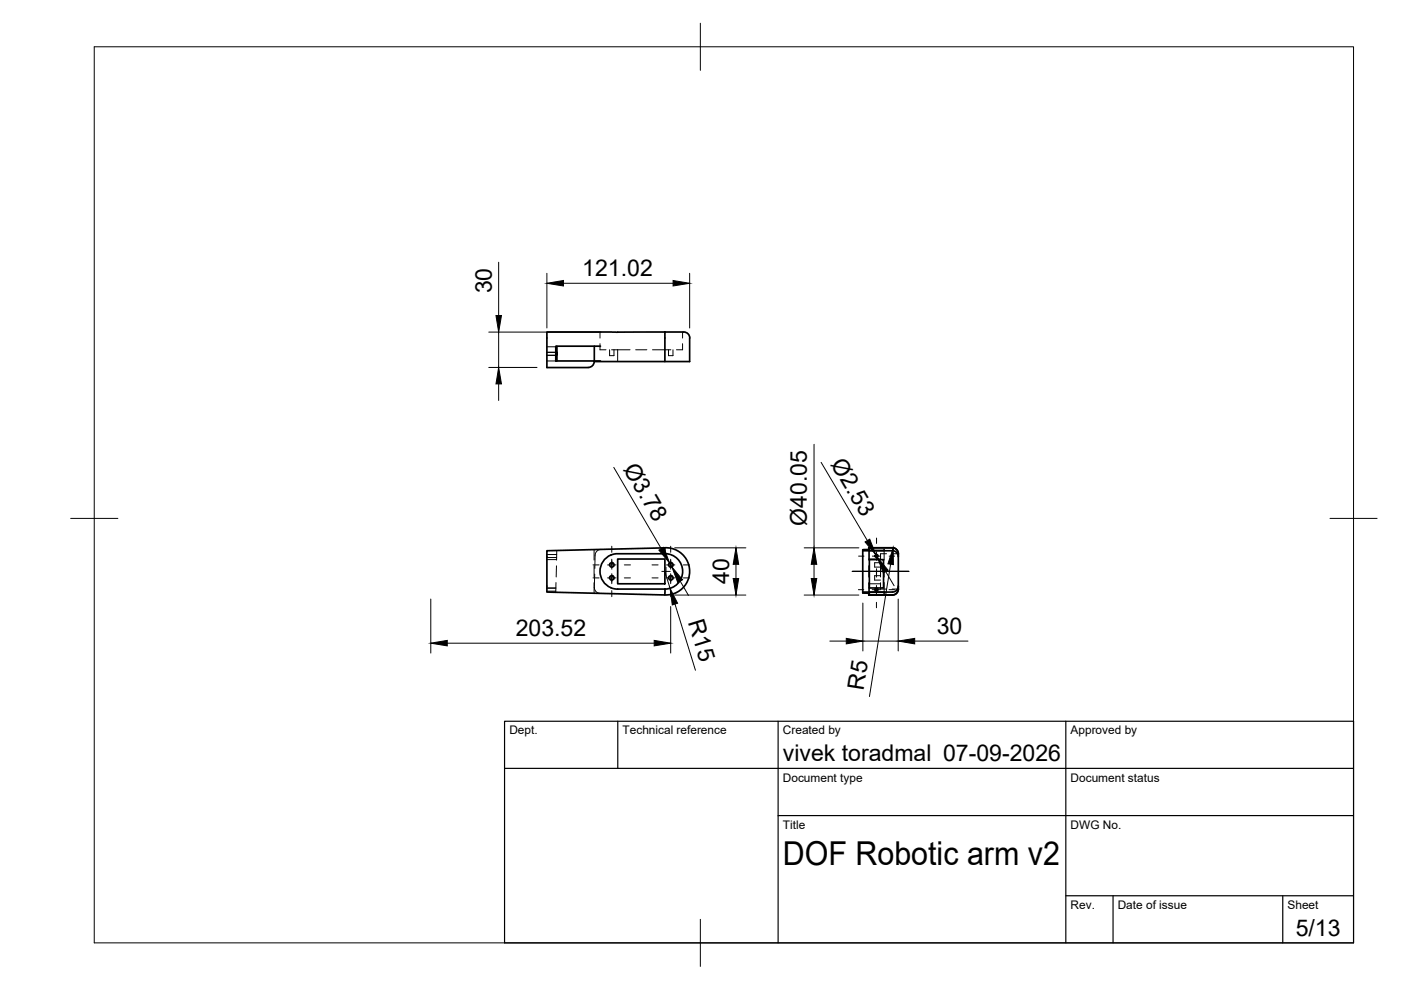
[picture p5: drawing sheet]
<svg xmlns="http://www.w3.org/2000/svg" width="297mm" height="210mm" viewBox="0 0 297 210" stroke-linecap="round" stroke-linejoin="round" font-family="sans-serif">
<!-- layer: Hidden -->
<g fill="none" stroke="#000" stroke-width=".21">
<path d="M116 76.5h1.8M116 73.5h1.9M116 74.7h1.9M116 74.7h2M118 75.3h-2M127.2 72.9v1.3h1.3M127.2 70.4v1.3M127.2 76.5h.2M127.2 73.4h.2M129.2 74.2v1.2h1v-1.2M129.7 74.2h1.3M131 74.2v2.5"/>
<path d="M131 74.2h2.6M134.8 74.2h2.3M138.3 74.2h3.9M141.7 74.2v1.2h1v-1.2M144.7 72.9v1.3h-1.3M144.7 70.4v1.3M116 118.7h2M116 117.6h2M116 118.2h2M118 120l-.1 2.3M118 116.7v2.1M126 116.5v2.3"/>
<path d="M126 120v2.3M127.4 116.5a1.27 1.27 0 0 0-1.2 1.2l-.1 2.8M184.2 118.5h2.5M184.2 116.5v2.3M184.2 120v2.3M184.3 116.7v2M186.7 119.3h-1.3v.9h1.3M186.7 120v2.3M187.5 116.7v2.1M187.5 120v2.3M188 117.4h-1.3v1.4M189.1 117.4h1.3"/>
<path d="M116 124.7h1.9M116 125.3h1.8M117.9 123.5l-.1 2.1M126 123.5v2.3M126.1 121.7l-.1 2.8a1.25 1.25 0 0 0 1.2 1.3M184.2 123.8h2.5M184.2 123.5v2.3M184.3 124.7v.9M186.7 122.1h-1.3v.9h1.3M186.7 123.5v1.4h1.3M187.5 123.5v2.1M189.1 124.9h1.3"/>
</g>
<!-- layer: Visible -->
<g fill="none" stroke="#000" stroke-width=".36">
<path d="M117.8 76.5h9.4M117.9 76.5v-3h.1v3M117.9 74.7v.6zM118 74.7v.6zM118 73.4v3.1M126 73.4v3.1M127.2 73.4h-9.4v3.1M141 70.4v6.3M141 70.4h-25v7.5h8.7a1.3 1.3 0 0 0 1.3-1.3M141 70.4h3a2.38 2.38 0 0 1 2 .5l.2 .8v5h-20.2M131 118.5h10v5.3h-10zM141 117.4h.1"/>
<path d="M141 116.1a5 5 0 0 1 5.2 5 5 5 0 0 1-5.2 5M141 117.4h-10.5a3.7 3.7 0 0 0-3.3 4 3.7 3.7 0 0 0 3.8 3.5h10M141 117.4a3.8 3.8 0 0 1 3.7 3.7 3.8 3.8 0 0 1-3.7 3.8M141 117.4v-1.2l-25 .6v8.7l25 .6v-1.2M182.9 116.8v8.9l1.3 .1v.4l5-.1M184.2 116.1v.1M184.2 116.1h5M184.3 118.7h3v6h-3zM184.3 116.5v.2h3.2v-.2M189.2 116.2l.7 .2 .4 .4 .2 .6M189.2 116.2h-5v.3l-1.3 .1v.2l6.3-.1a1.26 1.26 0 0 1 1.3 1.3M189.2 116.1a1.26 1.26 0 0 1 1.3 1.3"/>
<path d="M190.5 117.4h.1M190.5 117.4v6.9M190.5 117.4v.3M141 124.9h.1M184.3 125.8v-.2h3.2v.2M190.5 124.9h.1M190.5 124.3v.6M190.5 124.9l-.2 .6-.4 .4-.7 .2M190.5 124.6v.3M190.5 124.9a1.26 1.26 0 0 1-1.3 1.3M190.5 124.3a1.26 1.26 0 0 1-1.3 1.2h-6.3"/>
<circle cx="129.7" cy="119.8" r=".48"/>
<circle cx="142.2" cy="119.8" r=".48"/>
<circle cx="185.9" cy="117.9" r=".31"/>
<circle cx="129.7" cy="122.5" r=".48"/>
<circle cx="142.2" cy="122.5" r=".48"/>
<circle cx="185.8" cy="125" r=".31"/>
</g>
<!-- layer: BORDER -->
<path d="M20 9.9h267v190h-267zM148.5 4.9v10M15 109.9h10M282 109.9h10M148.5 194.9v10" fill="none" stroke="#000" stroke-width=".21"/>
<!-- layer: TITLEBLOCK -->
<path d="M107 152.9h180v47h-180zM131 152.9v10M165 152.9v47M226 152.9v47M107 162.9h180M165 172.9h122M226 189.9h61M236 189.9v10M272 189.9v10" fill="none" stroke="#000" stroke-width=".25"/>
<!-- layer: Smart Centers -->
<g fill="none" stroke="#000" stroke-width=".21">
<path d="M125.7 119.8h1.3M128.8 119.8h1.8M129.7 115.8v1.3M129.7 118.6v2.1M132.4 119.8h1.3M138.2 119.8h1.3M141.3 119.8h1.8M142.2 115.8v1.3M142.2 118.6v2.1M144.9 119.8h1.3M182 117.9h1.2M185 117.9h1.7"/>
<path d="M185.8 114.1v1.1M185.8 117v1.8M188.5 117.9h1.2M125.7 122.5h1.3M128.8 122.5h1.8M129.7 121.6v2.2M129.7 125.2v1.3M132.4 122.5h1.3M138.2 122.5h1.3M140.3 121.2h1.8M141.2 120.3v1.8M141.3 122.5h1.8"/>
<path d="M142.2 121.6v2.2M142.2 125.2v1.3M144.9 122.5h1.3M180.7 121.2h12zM182 125h1.1M184.9 125h1.8M185.8 124.1v1.8M185.8 127.7v1.2M185.8 120.6v1.8M188.5 125h1.1"/>
</g>
<!-- layer: FD_Dimensions -->
<g fill="none" stroke="#000" stroke-width=".21">
<path d="M105.7 55.6v11.3M116 57.9v11.6M146.2 57.9v11.6M103.6 77.9h10.3M103.6 70.4h23.8M105.7 70.4v7.5M119.5 60.1h23.2M105.7 81.4v3.5M130.1 99.1l10.1 17.2M172.6 94.2v22M174.1 98l9.8 16.6M142 119.4l.5 .8"/>
<path d="M143 116.2h15.1M156 119.6v3.1M170.5 116.2h11.6M172.6 119.6v3.1M185.7 117.6l.3 .6M188.8 119.6l-4.5 28.1M91.3 127v11.5M94.8 136.4h43.9M140.9 121.2l1.2 3.5M142.2 128.6v9.9M143 126.2h15.1M143.1 128.1l4.3 14"/>
<path d="M144.2 123.2l1.8 3M170.5 126.2h11.6M175.9 135.9h3.5M182.9 127.9v10.1M182.9 135.9h7.5M187.8 121.2l1.8 3M190.4 127v11M193.9 135.9h11.3"/>
</g>
<g fill="#000" stroke="#000" stroke-width=".21">
<path d="M116 60.1l3.5-.6v1.1zM142.7 59.5l3.5 .6-3.5 .5zM105.2 66.9h1.1l-.6 3.5zM105.7 77.9l.6 3.5h-1.1zM139.7 116.6l1-.6 1.3 3.4zM156 116.2l.6 3.4h-1.2zM172.6 116.2l.6 3.4h-1.2zM183.4 114.9l1-.6 1.3 3.3zM189.4 116.2v3.5l-1.1-.2zM91.3 136.4l3.5-.6v1.1zM138.7 135.8l3.5 .6-3.5 .5zM142.1 124.7l1.6 3.2-1.2 .4z"/>
<path d="M142.5 120.2l2.2 2.7-1 .6zM155.4 122.7h1.2l-.6 3.5zM172 122.7h1.2l-.6 3.5zM179.4 135.4l3.5 .5-3.5 .6zM186 118.2l2.3 2.7-1 .6zM190.4 135.9l3.5-.5v1.1z"/>
</g>
<text font-size="7" x="166" y="183.4">DOF Robotic arm v2</text>
<g font-size="4.9">
<text x="123.5" y="58.6">121.02</text>
<text x="104.3" y="62.2" transform="rotate(-90 104.3 62.2)">30</text>
<text x="132.1" y="99.3" transform="rotate(60 132.1 99.3)">Ø3.78</text>
<text x="176" y="98.3" transform="rotate(59 176 98.3)">Ø2.53</text>
<text x="171" y="111.5" transform="rotate(-90 171 111.5)">Ø40.05</text>
<text x="154.6" y="123.8" transform="rotate(-90 154.6 123.8)">40</text>
<text x="145.8" y="132" transform="rotate(73 145.8 132)">R15</text>
<text x="109.3" y="134.9">203.52</text>
<text x="198.6" y="134.5">30</text>
<text x="183.1" y="146.4" transform="rotate(-81 183.1 146.4)">R5</text>
<text x="166" y="161.4">vivek toradmal 07-09-2026</text>
<text x="274.7" y="198.6">5/13</text>
</g>
<g font-size="2.5">
<text x="108" y="155.7">Dept.</text>
<text x="132" y="155.7">Technical reference</text>
<text x="166" y="155.7">Created by</text>
<text x="227" y="155.7">Approved by</text>
<text x="166" y="165.7">Document type</text>
<text x="227" y="165.7">Document status</text>
<text x="166" y="175.7">Title</text>
<text x="227" y="175.7">DWG No.</text>
<text x="227" y="192.7">Rev.</text>
<text x="237" y="192.7">Date of issue</text>
<text x="273" y="192.7">Sheet</text>
</g>
</svg>
